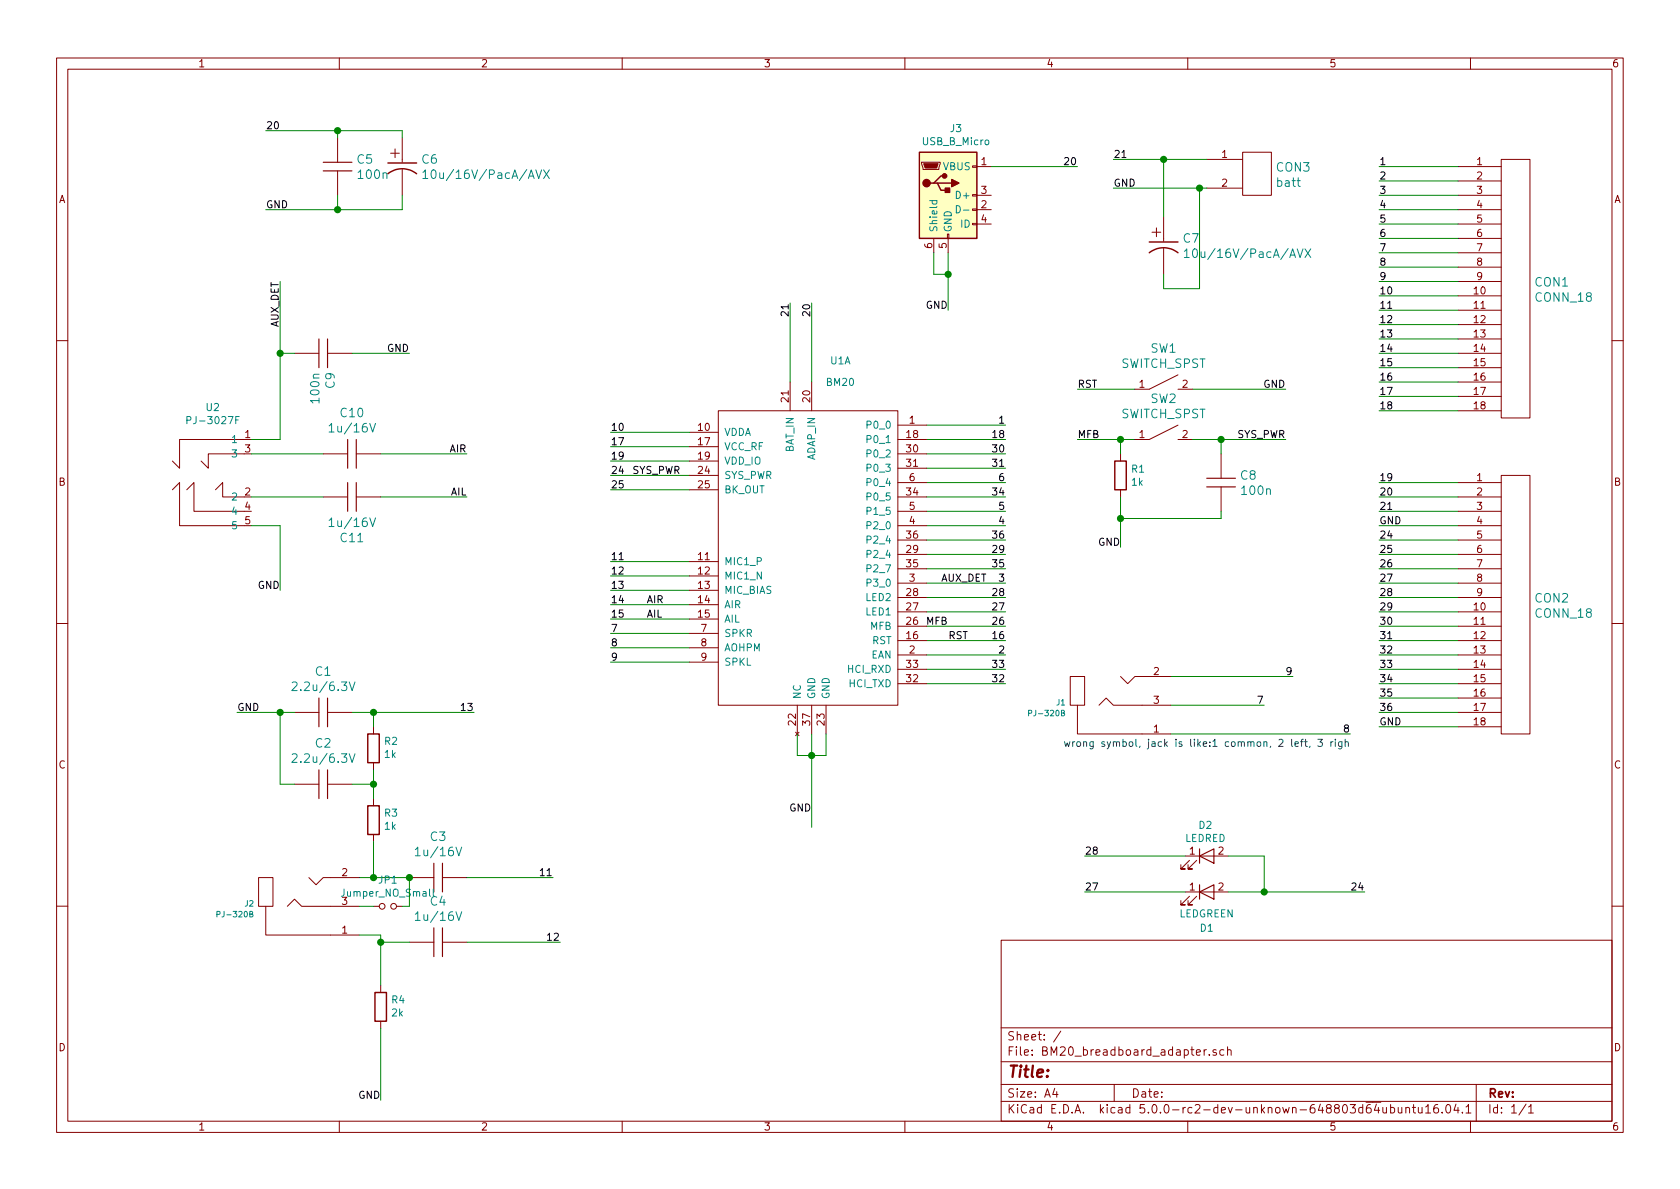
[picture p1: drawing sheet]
EESchema Schematic File Version 4
LIBS:BM20_breadboard_adapter-cache
EELAYER 29 0
EELAYER END
$Descr A4 11693 8268
encoding utf-8
Sheet 1 1
Title ""
Date ""
Rev ""
Comp ""
Comment1 ""
Comment2 ""
Comment3 ""
Comment4 ""
$EndDescr
$Comp
L gencon:CONN_18 CON1
U 1 1
P 10550 2000
F 0 "CON1" H 10678 2048 60  0000 L CNN
F 1 "CONN_18" H 10678 1942 60  0000 L CNN
F 2 "Pin_Headers.pretty:Pin_Header_Straight_1x18" H 10550 2000 60  0001 C CNN
F 3 "" H 10550 2000 60  0001 C CNN
	1    10550 2000
	1    0    0    -1  
$EndComp
Wire Wire Line
	10150 1150 9600 1150
Wire Wire Line
	10150 1250 9600 1250
Wire Wire Line
	10150 1350 9600 1350
Wire Wire Line
	10150 1450 9600 1450
Wire Wire Line
	10150 1550 9600 1550
Wire Wire Line
	10150 1650 9600 1650
Wire Wire Line
	10150 1750 9600 1750
Wire Wire Line
	10150 1850 9600 1850
Wire Wire Line
	10150 1950 9600 1950
Wire Wire Line
	10150 2050 9600 2050
Wire Wire Line
	10150 2150 9600 2150
Wire Wire Line
	10150 2250 9600 2250
Wire Wire Line
	10150 2350 9600 2350
Wire Wire Line
	10150 2450 9600 2450
Wire Wire Line
	10150 2550 9600 2550
Wire Wire Line
	10150 2650 9600 2650
Wire Wire Line
	10150 2750 9600 2750
Wire Wire Line
	10150 2850 9600 2850
Wire Wire Line
	10150 3350 9600 3350
Wire Wire Line
	10150 3450 9600 3450
Wire Wire Line
	10150 3550 9600 3550
Wire Wire Line
	10150 3650 9600 3650
Wire Wire Line
	10150 3750 9600 3750
Wire Wire Line
	10150 3850 9600 3850
Wire Wire Line
	10150 3950 9600 3950
Wire Wire Line
	10150 4050 9600 4050
Wire Wire Line
	10150 4150 9600 4150
Wire Wire Line
	10150 4250 9600 4250
Wire Wire Line
	10150 4350 9600 4350
Wire Wire Line
	10150 4450 9600 4450
Wire Wire Line
	10150 4550 9600 4550
Wire Wire Line
	10150 4650 9600 4650
Wire Wire Line
	10150 4750 9600 4750
Wire Wire Line
	10150 4850 9600 4850
Wire Wire Line
	10150 4950 9600 4950
Wire Wire Line
	7000 2950 6450 2950
Wire Wire Line
	7000 3050 6450 3050
Wire Wire Line
	7000 3150 6450 3150
Wire Wire Line
	7000 3250 6450 3250
Wire Wire Line
	7000 3350 6450 3350
Wire Wire Line
	7000 3450 6450 3450
Wire Wire Line
	7000 3550 6450 3550
Wire Wire Line
	7000 3650 6450 3650
Wire Wire Line
	7000 3750 6450 3750
Wire Wire Line
	7000 3850 6450 3850
Wire Wire Line
	7000 3950 6450 3950
Wire Wire Line
	7000 4050 6450 4050
Wire Wire Line
	7000 4150 6450 4150
Wire Wire Line
	7000 4250 6450 4250
Wire Wire Line
	7000 4350 6450 4350
Wire Wire Line
	7000 4450 6450 4450
Wire Wire Line
	7000 4550 6450 4550
Wire Wire Line
	7000 4650 6450 4650
Wire Wire Line
	7000 4750 6450 4750
Wire Wire Line
	4800 3100 4250 3100
Wire Wire Line
	4800 3200 4250 3200
Wire Wire Line
	4800 3300 4250 3300
Wire Wire Line
	4800 3400 4250 3400
Wire Wire Line
	4800 3900 4250 3900
Wire Wire Line
	4800 4000 4250 4000
Wire Wire Line
	4800 4100 4250 4100
Wire Wire Line
	4800 4200 4250 4200
Wire Wire Line
	4800 4300 4250 4300
Wire Wire Line
	4800 4400 4250 4400
Wire Wire Line
	4800 4500 4250 4500
Wire Wire Line
	4800 4600 4250 4600
$Comp
L BM20_breadboard_adapter-rescue:BM20-BM2x U1
U 1 1
P 5300 3950
F 0 "U1" H 5850 5400 50  0000 C CNN
F 1 "BM20" H 5850 5250 50  0000 C CNN
F 2 "modules:BM20_no_silk_screen_under_antena" H 5300 3950 50  0001 C CNN
F 3 "" H 5300 3950 50  0001 C CNN
	1    5300 3950
	1    0    0    -1  
$EndComp
Wire Wire Line
	5650 2650 5650 2100
Wire Wire Line
	5500 2650 5500 2100
Wire Wire Line
	5650 5100 5650 5250
$Comp
L gencon:CONN_18 CON2
U 1 1
P 10550 4200
F 0 "CON2" H 10678 4248 60  0000 L CNN
F 1 "CONN_18" H 10678 4142 60  0000 L CNN
F 2 "Pin_Headers.pretty:Pin_Header_Straight_1x18" H 10550 4200 60  0001 C CNN
F 3 "" H 10550 4200 60  0001 C CNN
	1    10550 4200
	1    0    0    -1  
$EndComp
Text Label 9600 1150 0    50   ~ 0
1
Text Label 9600 1250 0    50   ~ 0
2
Text Label 9600 1350 0    50   ~ 0
3
Text Label 9600 1450 0    50   ~ 0
4
Text Label 9600 1550 0    50   ~ 0
5
Text Label 9600 1650 0    50   ~ 0
6
Text Label 9600 1750 0    50   ~ 0
7
Text Label 9600 1850 0    50   ~ 0
8
Text Label 9600 1950 0    50   ~ 0
9
Text Label 9600 2050 0    50   ~ 0
10
Text Label 9600 2150 0    50   ~ 0
11
Text Label 9600 2250 0    50   ~ 0
12
Text Label 9600 2350 0    50   ~ 0
13
Text Label 9600 2450 0    50   ~ 0
14
Text Label 9600 2550 0    50   ~ 0
15
Text Label 9600 2650 0    50   ~ 0
16
Text Label 9600 2750 0    50   ~ 0
17
Text Label 9600 2850 0    50   ~ 0
18
Text Label 9600 3350 0    50   ~ 0
19
Text Label 9600 3450 0    50   ~ 0
20
Text Label 9600 3550 0    50   ~ 0
21
Text Label 9600 3750 0    50   ~ 0
24
Text Label 9600 3850 0    50   ~ 0
25
Text Label 9600 3950 0    50   ~ 0
26
Text Label 9600 4050 0    50   ~ 0
27
Text Label 9600 4150 0    50   ~ 0
28
Text Label 9600 4250 0    50   ~ 0
29
Text Label 9600 4350 0    50   ~ 0
30
Text Label 9600 4450 0    50   ~ 0
31
Text Label 9600 4550 0    50   ~ 0
32
Text Label 9600 4650 0    50   ~ 0
33
Text Label 9600 4750 0    50   ~ 0
34
Text Label 9600 4850 0    50   ~ 0
35
Text Label 9600 4950 0    50   ~ 0
36
Text Label 7000 2950 2    50   ~ 0
1
Text Label 7000 3050 2    50   ~ 0
18
Text Label 7000 3150 2    50   ~ 0
30
Text Label 7000 3250 2    50   ~ 0
31
Text Label 7000 3350 2    50   ~ 0
6
Text Label 7000 3450 2    50   ~ 0
34
Text Label 7000 3550 2    50   ~ 0
5
Text Label 7000 3650 2    50   ~ 0
4
Text Label 7000 3750 2    50   ~ 0
36
Text Label 7000 3850 2    50   ~ 0
29
Text Label 7000 3950 2    50   ~ 0
35
Text Label 7000 4050 2    50   ~ 0
3
Text Label 7000 4150 2    50   ~ 0
28
Text Label 7000 4250 2    50   ~ 0
27
Text Label 7000 4350 2    50   ~ 0
26
Text Label 7000 4450 2    50   ~ 0
16
Text Label 7000 4550 2    50   ~ 0
2
Text Label 7000 4650 2    50   ~ 0
33
Text Label 7000 4750 2    50   ~ 0
32
Text Label 5650 2100 3    50   ~ 0
20
Text Label 5500 2100 3    50   ~ 0
21
Text Label 4250 3000 0    50   ~ 0
10
Text Label 4250 3100 0    50   ~ 0
17
Text Label 4250 3200 0    50   ~ 0
19
Text Label 4250 3300 0    50   ~ 0
24
Text Label 4250 3400 0    50   ~ 0
25
Text Label 4250 3900 0    50   ~ 0
11
Text Label 4250 4000 0    50   ~ 0
12
Text Label 4250 4100 0    50   ~ 0
13
Text Label 4250 4200 0    50   ~ 0
14
Text Label 4250 4300 0    50   ~ 0
15
Text Label 4250 4400 0    50   ~ 0
7
Text Label 4250 4500 0    50   ~ 0
8
Text Label 4250 4600 0    50   ~ 0
9
Wire Wire Line
	8150 4700 9000 4700
Wire Wire Line
	8150 5100 9400 5100
Text Label 9400 5100 2    50   ~ 0
8
Text Label 9000 4700 2    50   ~ 0
9
Text Label 8800 4900 2    50   ~ 0
7
$Comp
L Device:LED D2
U 1 1
P 8400 5950
F 0 "D2" H 8391 6166 50  0000 C CNN
F 1 "LEDRED" H 8391 6075 50  0000 C CNN
F 2 "LEDs.pretty:LED-1206" H 8400 5950 50  0001 C CNN
F 3 "~" H 8400 5950 50  0001 C CNN
	1    8400 5950
	1    0    0    -1  
$EndComp
$Comp
L Device:LED D1
U 1 1
P 8400 6200
F 0 "D1" H 8400 5950 50  0000 C CNN
F 1 "LEDGREEN" H 8400 6050 50  0000 C CNN
F 2 "LEDs.pretty:LED-1206" H 8400 6200 50  0001 C CNN
F 3 "~" H 8400 6200 50  0001 C CNN
	1    8400 6200
	1    0    0    -1  
$EndComp
Wire Wire Line
	8550 6200 8800 6200
Wire Wire Line
	8250 5950 7550 5950
Wire Wire Line
	8250 6200 7550 6200
Text Label 7550 5950 0    50   ~ 0
28
Text Label 7550 6200 0    50   ~ 0
27
Wire Wire Line
	8550 5950 8800 5950
Wire Wire Line
	8800 5950 8800 6200
Connection ~ 8800 6200
Wire Wire Line
	8800 6200 9500 6200
Text Label 9500 6200 2    50   ~ 0
24
Wire Wire Line
	10150 5050 9600 5050
Text Label 5650 5650 2    50   ~ 0
GND
Wire Wire Line
	5650 5250 5750 5250
Wire Wire Line
	5750 5250 5750 5100
Connection ~ 5650 5250
Wire Wire Line
	5650 5250 5650 5750
Text Label 9600 5050 0    50   ~ 0
GND
Text Label 9600 3650 0    50   ~ 0
GND
Wire Wire Line
	5650 5250 5550 5250
Wire Wire Line
	5550 5250 5550 5100
Text Label 6600 4350 2    50   ~ 0
MFB
Wire Wire Line
	7900 3050 7800 3050
Text Label 7500 3050 0    50   ~ 0
MFB
$Comp
L Device:R R1
U 1 1
P 7800 3300
F 0 "R1" H 7870 3346 50  0000 L CNN
F 1 "1k" H 7870 3255 50  0000 L CNN
F 2 "Resistors_SMD.pretty:R_0805_HandSoldering" V 7730 3300 50  0001 C CNN
F 3 "~" H 7800 3300 50  0001 C CNN
	1    7800 3300
	1    0    0    -1  
$EndComp
Wire Wire Line
	7800 3450 7800 3600
Text Label 7800 3800 2    50   ~ 0
GND
Wire Wire Line
	7800 3150 7800 3050
Connection ~ 7800 3050
Wire Wire Line
	7900 2700 7500 2700
Wire Wire Line
	8300 2700 8950 2700
Text Label 8950 2700 2    50   ~ 0
GND
$Comp
L MiscellaneousDevices:SWITCH_SPST SW1
U 1 1
P 8100 2700
F 0 "SW1" H 8100 2987 60  0000 C CNN
F 1 "SWITCH_SPST" H 8100 2881 60  0000 C CNN
F 2 "Buttons_Switches_SMD.pretty:SW_SPST_FSMSM" H 8100 2881 60  0001 C CNN
F 3 "" H 8100 2700 60  0000 C CNN
	1    8100 2700
	1    0    0    -1  
$EndComp
$Comp
L MiscellaneousDevices:SWITCH_SPST SW2
U 1 1
P 8100 3050
F 0 "SW2" H 8100 3337 60  0000 C CNN
F 1 "SWITCH_SPST" H 8100 3231 60  0000 C CNN
F 2 "Buttons_Switches_SMD.pretty:SW_SPST_FSMSM" H 8100 3231 60  0001 C CNN
F 3 "" H 8100 3050 60  0000 C CNN
	1    8100 3050
	1    0    0    -1  
$EndComp
Text Label 6600 4450 0    50   ~ 0
RST
Text Label 7500 2700 0    50   ~ 0
RST
Text Label 4400 3300 0    50   ~ 0
SYS_PWR
Text Label 8950 3050 2    50   ~ 0
SYS_PWR
Wire Wire Line
	8300 3050 8500 3050
Wire Wire Line
	7500 3050 7800 3050
$Comp
L Connector_Specialized:USB_B_Micro J3
U 1 1
P 6600 1350
F 0 "J3" H 6655 1817 50  0000 C CNN
F 1 "USB_B_Micro" H 6655 1726 50  0000 C CNN
F 2 "Connect.pretty:USB_Micro-B" H 6750 1300 50  0001 C CNN
F 3 "~" H 6750 1300 50  0001 C CNN
	1    6600 1350
	1    0    0    -1  
$EndComp
$Comp
L con:CONN_2 CON3
U 1 1
P 8750 1200
F 0 "CON3" H 8878 1248 60  0000 L CNN
F 1 "batt" H 8878 1142 60  0000 L CNN
F 2 "Pin_Headers.pretty:Pin_Header_Straight_1x02" H 8750 1200 50  0001 C CNN
F 3 "" H 8750 1200 50  0001 C CNN
	1    8750 1200
	1    0    0    -1  
$EndComp
Wire Wire Line
	6600 1750 6600 1900
Wire Wire Line
	6500 1750 6500 1900
Wire Wire Line
	6500 1900 6600 1900
Text Label 6600 2150 2    50   ~ 0
GND
Text Label 7500 1150 2    50   ~ 0
20
$Comp
L c:C_P C6
U 1 1
P 2800 1150
F 0 "C6" H 2930 1203 60  0000 L CNN
F 1 "10u/16V/PacA/AVX" H 2930 1097 60  0000 L CNN
F 2 "Capacitors_Tantalum_SMD.pretty:TantalC_SizeA_EIA-3216_HandSoldering" H 2800 1150 50  0001 C CNN
F 3 "" H 2800 1150 50  0001 C CNN
	1    2800 1150
	1    0    0    -1  
$EndComp
$Comp
L c:C C5
U 1 1
P 2350 1150
F 0 "C5" H 2479 1203 60  0000 L CNN
F 1 "100n" H 2479 1097 60  0000 L CNN
F 2 "Capacitors_SMD.pretty:C_0805_HandSoldering" H 2350 1150 50  0001 C CNN
F 3 "" H 2350 1150 50  0001 C CNN
	1    2350 1150
	1    0    0    -1  
$EndComp
Wire Wire Line
	2800 950  2800 900 
Wire Wire Line
	2800 900  2350 900 
Wire Wire Line
	2350 950  2350 900 
Connection ~ 2350 900 
Wire Wire Line
	2350 900  1850 900 
Wire Wire Line
	2800 1350 2800 1450
Wire Wire Line
	2800 1450 2350 1450
Wire Wire Line
	2350 1350 2350 1450
Connection ~ 2350 1450
Wire Wire Line
	2350 1450 1850 1450
Text Label 1850 900  0    50   ~ 0
20
Text Label 1850 1450 0    50   ~ 0
GND
Wire Wire Line
	8400 1300 8350 1300
Wire Wire Line
	8400 1100 8100 1100
Wire Wire Line
	6900 1150 7500 1150
Text Label 7750 1300 0    50   ~ 0
GND
Text Label 7750 1100 0    50   ~ 0
21
$Comp
L Device:R R4
U 1 1
P 2650 7000
F 0 "R4" H 2580 6954 50  0000 R CNN
F 1 "2k" H 2580 7045 50  0000 R CNN
F 2 "Resistors_SMD.pretty:R_0805_HandSoldering" V 2580 7000 50  0001 C CNN
F 3 "~" H 2650 7000 50  0001 C CNN
	1    2650 7000
	-1   0    0    1   
$EndComp
$Comp
L Device:R R3
U 1 1
P 2600 5700
F 0 "R3" H 2530 5654 50  0000 R CNN
F 1 "1k" H 2530 5745 50  0000 R CNN
F 2 "Resistors_SMD.pretty:R_0805_HandSoldering" V 2530 5700 50  0001 C CNN
F 3 "~" H 2600 5700 50  0001 C CNN
	1    2600 5700
	-1   0    0    1   
$EndComp
$Comp
L Device:R R2
U 1 1
P 2600 5200
F 0 "R2" H 2530 5154 50  0000 R CNN
F 1 "1k" H 2530 5245 50  0000 R CNN
F 2 "Resistors_SMD.pretty:R_0805_HandSoldering" V 2530 5200 50  0001 C CNN
F 3 "~" H 2600 5200 50  0001 C CNN
	1    2600 5200
	-1   0    0    1   
$EndComp
$Comp
L c:C C3
U 1 1
P 3050 6100
F 0 "C3" V 2762 6100 60  0000 C CNN
F 1 "1u/16V" V 2868 6100 60  0000 C CNN
F 2 "Capacitors_SMD.pretty:C_1206_HandSoldering" H 3050 6100 50  0001 C CNN
F 3 "" H 3050 6100 50  0001 C CNN
	1    3050 6100
	0    1    1    0   
$EndComp
$Comp
L c:C C4
U 1 1
P 3050 6550
F 0 "C4" V 2762 6550 60  0000 C CNN
F 1 "1u/16V" V 2868 6550 60  0000 C CNN
F 2 "Capacitors_SMD.pretty:C_1206_HandSoldering" H 3050 6550 50  0001 C CNN
F 3 "" H 3050 6550 50  0001 C CNN
	1    3050 6550
	0    1    1    0   
$EndComp
$Comp
L c:C C2
U 1 1
P 2250 5450
F 0 "C2" V 1962 5450 60  0000 C CNN
F 1 "2.2u/6.3V" V 2068 5450 60  0000 C CNN
F 2 "Capacitors_Tantalum_SMD.pretty:TantalC_SizeA_EIA-3216_HandSoldering" H 2250 5450 50  0001 C CNN
F 3 "" H 2250 5450 50  0001 C CNN
	1    2250 5450
	0    1    1    0   
$EndComp
$Comp
L c:C C1
U 1 1
P 2250 4950
F 0 "C1" V 1962 4950 60  0000 C CNN
F 1 "2.2u/6.3V" V 2068 4950 60  0000 C CNN
F 2 "Capacitors_Tantalum_SMD.pretty:TantalC_SizeA_EIA-3216_HandSoldering" H 2250 4950 50  0001 C CNN
F 3 "" H 2250 4950 50  0001 C CNN
	1    2250 4950
	0    1    1    0   
$EndComp
Wire Wire Line
	2450 4950 2600 4950
Connection ~ 2600 4950
Wire Wire Line
	2600 4950 3300 4950
Wire Wire Line
	2600 4950 2600 5050
Wire Wire Line
	2600 5350 2600 5450
Wire Wire Line
	2500 6100 2600 6100
Connection ~ 2600 6100
Wire Wire Line
	2600 6100 2850 6100
Wire Wire Line
	2500 6500 2650 6500
Wire Wire Line
	2650 6500 2650 6550
Wire Wire Line
	2850 6550 2650 6550
Connection ~ 2650 6550
Wire Wire Line
	2650 6550 2650 6850
Wire Wire Line
	2600 5850 2600 6100
Wire Wire Line
	2600 5450 2450 5450
Connection ~ 2600 5450
Wire Wire Line
	2600 5450 2600 5550
Wire Wire Line
	2050 5450 1950 5450
Wire Wire Line
	1950 5450 1950 4950
Wire Wire Line
	1950 4950 2050 4950
Wire Wire Line
	1950 4950 1650 4950
Connection ~ 1950 4950
Text Label 1650 4950 0    50   ~ 0
GND
Wire Wire Line
	2650 7150 2650 7650
Text Label 2650 7650 2    50   ~ 0
GND
Wire Wire Line
	3250 6100 3850 6100
Wire Wire Line
	3250 6550 3900 6550
Text Label 3850 6100 2    50   ~ 0
11
Text Label 3900 6550 2    50   ~ 0
12
Text Label 3300 4950 2    50   ~ 0
13
$Comp
L c:C_P C7
U 1 1
P 8100 1700
F 0 "C7" H 8230 1753 60  0000 L CNN
F 1 "10u/16V/PacA/AVX" H 8230 1647 60  0000 L CNN
F 2 "Capacitors_Tantalum_SMD.pretty:TantalC_SizeA_EIA-3216_HandSoldering" H 8100 1700 50  0001 C CNN
F 3 "" H 8100 1700 50  0001 C CNN
	1    8100 1700
	1    0    0    -1  
$EndComp
Wire Wire Line
	8100 1500 8100 1100
Connection ~ 8100 1100
Wire Wire Line
	8100 1100 7750 1100
Wire Wire Line
	8100 1900 8100 2000
Wire Wire Line
	8100 2000 8350 2000
Wire Wire Line
	8350 2000 8350 1300
Connection ~ 8350 1300
Wire Wire Line
	8350 1300 7750 1300
Connection ~ 6600 1900
Wire Wire Line
	6600 1900 6600 2150
$Comp
L c:C C8
U 1 1
P 8500 3350
F 0 "C8" H 8629 3403 60  0000 L CNN
F 1 "100n" H 8629 3297 60  0000 L CNN
F 2 "Capacitors_SMD.pretty:C_0805_HandSoldering" H 8500 3350 50  0001 C CNN
F 3 "" H 8500 3350 50  0001 C CNN
	1    8500 3350
	1    0    0    -1  
$EndComp
Wire Wire Line
	8500 3600 8500 3550
Wire Wire Line
	8500 3600 7800 3600
Connection ~ 7800 3600
Wire Wire Line
	7800 3600 7800 3800
Wire Wire Line
	8500 3150 8500 3050
Connection ~ 8500 3050
Wire Wire Line
	8500 3050 8950 3050
Wire Wire Line
	8150 4900 8800 4900
Text Label 6550 4050 0    50   ~ 0
AUX_DET
$Comp
L jacks:PJ-320B J1
U 1 1
P 7750 4800
F 0 "J1" H 7422 4885 39  0000 R CNN
F 1 "PJ-320B" H 7422 4960 39  0000 R CNN
F 2 "jacks:3.5mm_stereo_jack_PJ320B" H 7950 4900 39  0001 C CNN
F 3 "" H 7950 4900 39  0001 C CNN
	1    7750 4800
	1    0    0    1   
$EndComp
$Comp
L jacks:PJ-320B J2
U 1 1
P 2100 6200
F 0 "J2" H 1772 6285 39  0000 R CNN
F 1 "PJ-320B" H 1772 6360 39  0000 R CNN
F 2 "jacks:3.5mm_stereo_jack_PJ320B" H 2300 6300 39  0001 C CNN
F 3 "" H 2300 6300 39  0001 C CNN
	1    2100 6200
	1    0    0    1   
$EndComp
Wire Wire Line
	4800 3000 4250 3000
$Comp
L jacks:PJ-3027F U2
U 1 1
P 1400 3350
F 0 "U2" H 1481 3875 50  0000 C CNN
F 1 "PJ-3027F" H 1481 3784 50  0000 C CNN
F 2 "jacks:PJ-3027F-S" H 1400 3250 50  0001 C CNN
F 3 "" H 1400 3250 50  0001 C CNN
	1    1400 3350
	1    0    0    -1  
$EndComp
$Comp
L c:C C9
U 1 1
P 2250 2450
F 0 "C9" H 2379 2503 60  0000 L CNN
F 1 "100n" H 2379 2397 60  0000 L CNN
F 2 "Capacitors_SMD.pretty:C_0805_HandSoldering" H 2250 2450 50  0001 C CNN
F 3 "" H 2250 2450 50  0001 C CNN
	1    2250 2450
	0    1    1    0   
$EndComp
Wire Wire Line
	1750 3050 1950 3050
Text Label 2850 2450 2    50   ~ 0
GND
Text Label 1950 1950 3    50   ~ 0
AUX_DET
$Comp
L c:C C10
U 1 1
P 2450 3150
F 0 "C10" V 2162 3150 60  0000 C CNN
F 1 "10uF/16V" V 2268 3150 60  0000 C CNN
F 2 "Capacitors_SMD.pretty:C_1206_HandSoldering" H 2450 3150 50  0001 C CNN
F 3 "" H 2450 3150 50  0001 C CNN
	1    2450 3150
	0    1    1    0   
$EndComp
Wire Wire Line
	1950 1950 1950 2450
Wire Wire Line
	2050 2450 1950 2450
Connection ~ 1950 2450
Wire Wire Line
	1950 2450 1950 3050
Wire Wire Line
	2650 3150 3250 3150
$Comp
L c:C C11
U 1 1
P 2450 3450
F 0 "C11" V 2162 3450 60  0000 C CNN
F 1 "10u/16V" V 2268 3450 60  0000 C CNN
F 2 "Capacitors_SMD.pretty:C_1206_HandSoldering" H 2450 3450 50  0001 C CNN
F 3 "" H 2450 3450 50  0001 C CNN
	1    2450 3450
	0    -1   -1   0   
$EndComp
Wire Wire Line
	1750 3450 2250 3450
Wire Wire Line
	2650 3450 3250 3450
Wire Wire Line
	1750 3650 1950 3650
Wire Wire Line
	1950 3650 1950 4100
Text Label 1950 4100 2    50   ~ 0
GND
Wire Wire Line
	2450 2450 2850 2450
Text Label 4500 4200 0    50   ~ 0
AIR
Text Label 4500 4300 0    50   ~ 0
AIL
Text Label 3250 3150 2    50   ~ 0
AIR
Wire Wire Line
	1750 3150 2250 3150
Text Label 3250 3450 2    50   ~ 0
AIL
$Comp
L Device:Jumper_NO_Small JP1
U 1 1
P 2700 6300
F 0 "JP1" H 2700 6485 50  0000 C CNN
F 1 "Jumper_NO_Small" H 2700 6394 50  0000 C CNN
F 2 "Jumper:SolderJumper-2_P1.3mm_Open_RoundedPad1.0x1.5mm" H 2700 6300 50  0001 C CNN
F 3 "~" H 2700 6300 50  0001 C CNN
	1    2700 6300
	1    0    0    -1  
$EndComp
Wire Wire Line
	2600 6300 2500 6300
Wire Wire Line
	2800 6300 2850 6300
Wire Wire Line
	2850 6300 2850 6100
Connection ~ 2850 6100
$EndSCHEMATC
